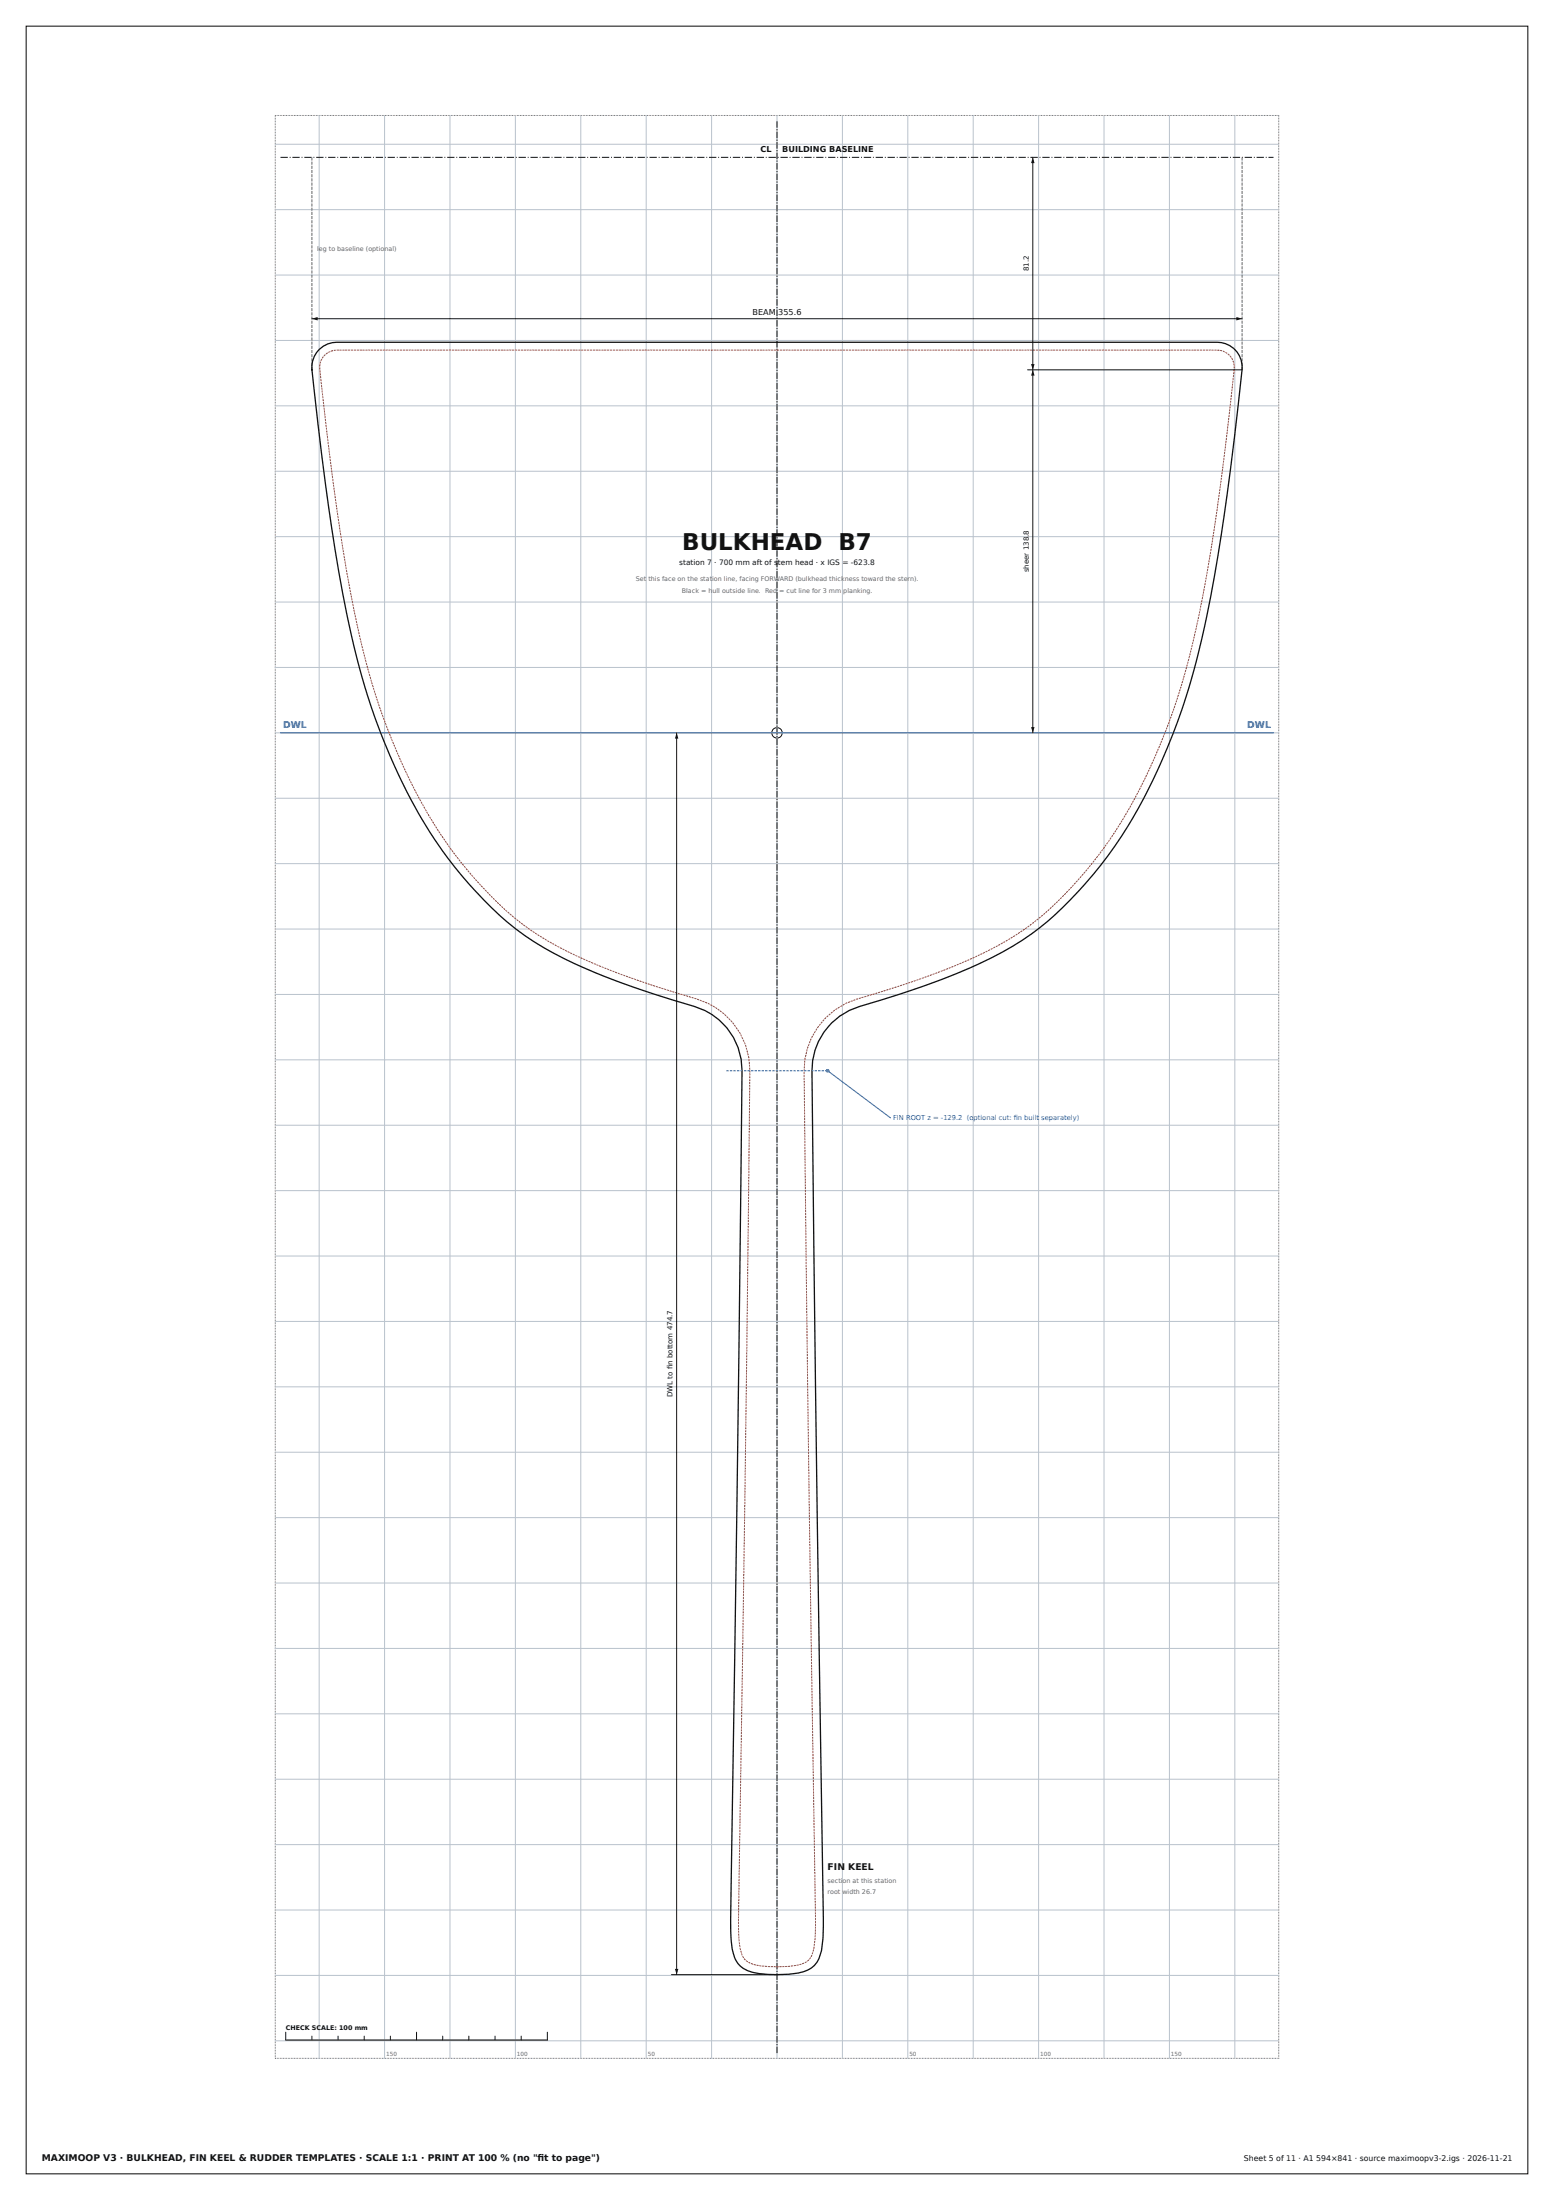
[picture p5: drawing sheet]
<svg xmlns="http://www.w3.org/2000/svg" width="594mm" height="841mm" viewBox="0 0 594 841" stroke-linecap="round" stroke-linejoin="round" font-family="sans-serif">
<path d="M10 10h574v821h-574z" fill="none" stroke="#111" stroke-width=".4"/>
<path d="M105.2 44.1h383.6v742.8h-383.6z" fill="none" stroke="#666" stroke-width=".38" stroke-dasharray=".3 .3" stroke-linecap="butt"/>
<circle cx="316.4" cy="409.3" r=".5" fill="#1f5fa8" stroke="#1f5fa8" stroke-width=".38"/>
<g fill="#111">
<path d="M258 752.7h1.3l-.7 2.2z"/>
<path d="M258.6 280.1l.7 2.2h-1.3z"/>
</g>
<circle cx="297" cy="280.1" r="2" fill="none" stroke="#111" stroke-width=".38"/>
<g fill="#111">
<path d="M119.2 121.8l2.2-.6v1.3z"/>
<path d="M472.6 121.2l2.2 .6-2.2 .7z"/>
<path d="M394.1 277.9h1.3l-.6 2.2z"/>
<path d="M394.8 141.4l.6 2.2h-1.3z"/>
<path d="M394.1 139.2h1.3l-.6 2.2z"/>
<path d="M394.8 60.1l.6 2.2h-1.3z"/>
</g>
<g fill="none" stroke="#b9c2cc" stroke-width=".38">
<path d="M105.2 55.1h383.6M122 44.1v742.8M147 44.1v742.8M172 44.1v742.8M197 44.1v742.8M222 44.1v742.8M247 44.1v742.8M272 44.1v742.8M297 44.1v742.8M322 44.1v742.8M347 44.1v742.8M372 44.1v742.8"/>
<path d="M397 44.1v742.8M422 44.1v742.8M447 44.1v742.8M472 44.1v742.8M105.2 80.1h383.6M105.2 105.1h383.6M105.2 130.1h383.6M105.2 155.1h383.6M105.2 180.1h383.6M105.2 205.1h383.6M105.2 230.1h383.6M105.2 255.1h383.6"/>
<path d="M105.2 280.1h383.6M105.2 305.1h383.6M105.2 330.1h383.6M105.2 355.1h383.6M105.2 380.1h383.6M105.2 405.1h383.6M105.2 430.1h383.6M105.2 455.1h383.6M105.2 480.1h383.6M105.2 505.1h383.6M105.2 530.1h383.6M105.2 555.1h383.6"/>
<path d="M105.2 580.1h383.6M105.2 605.1h383.6M105.2 630.1h383.6M105.2 655.1h383.6M105.2 680.1h383.6M105.2 705.1h383.6M105.2 730.1h383.6M105.2 755.1h383.6M105.2 780.1h383.6"/>
</g>
<path d="M297 784.9v-738.8" fill="none" stroke="#111" stroke-width=".38" stroke-dasharray="2.5 .5 .5 .5" stroke-linecap="butt"/>
<path d="M107.2 280.1h379.6M316.4 409.3l24 18" fill="none" stroke="#1f5fa8" stroke-width=".38"/>
<path d="M107.2 60.1h379.6" fill="none" stroke="#111" stroke-width=".38" stroke-dasharray="2.8 .7 .4 .7" stroke-linecap="butt"/>
<path d="M119.2 141.4v-81.3M474.8 141.4v-81.3" fill="none" stroke="#666" stroke-width=".38" stroke-dasharray="1.2 .4" stroke-linecap="butt"/>
<path d="M122.1 133.5a9.5 9.5 0 0 1 6.6-2.7h336.6a9.6 9.6 0 0 1 9.5 10.6 948.6 948.6 0 0 1-14.4 98 237.1 237.1 0 0 1-34.2 83.9 150.7 150.7 0 0 1-31.9 33.7 172.1 172.1 0 0 1-43 20.6l-22.7 7.1a25.6 25.6 0 0 0-18.2 24.6l2 170.3 2.3 153.3a44.5 44.5 0 0 1-1.7 15.8 9.7 9.7 0 0 1-8 5.6 42.8 42.8 0 0 1-19.3-1 9.8 9.8 0 0 1-5.8-8.3l-.5-4.3-.1-7 2.4-158.4 1.9-166a25.6 25.6 0 0 0-18.3-24.6 280.5 280.5 0 0 1-54.1-20.6 109.8 109.8 0 0 1-32-26.2 186.7 186.7 0 0 1-33.9-58.1 310.6 310.6 0 0 1-15.9-61.5 1087.6 1087.6 0 0 1-10.2-78.6 9.7 9.7 0 0 1 2.9-6.2z" fill="none" stroke="#111" stroke-width=".5"/>
<path d="M122.2 141.2a6.6 6.6 0 0 1 6.6-7.4h336.4a6.6 6.6 0 0 1 6.6 7.4 919.5 919.5 0 0 1-15 100.8 232.4 232.4 0 0 1-33.1 79.6 147.7 147.7 0 0 1-31.1 33 169.2 169.2 0 0 1-42.3 20.1l-22.8 7.2a28.6 28.6 0 0 0-20.1 27.5l2 170.2 2.3 153.4a43.4 43.4 0 0 1-1.4 14.4 6.9 6.9 0 0 1-5.8 3.9 40.2 40.2 0 0 1-17.6-.8 6.8 6.8 0 0 1-4.1-6l-.4-4-.1-6.7 2.4-158.4 1.9-166.3a28.4 28.4 0 0 0-20.4-27.3 277.8 277.8 0 0 1-53.6-20.3 106.8 106.8 0 0 1-31.1-25.6 183.7 183.7 0 0 1-33.4-57.2 307.7 307.7 0 0 1-15.7-61 1182.6 1182.6 0 0 1-10.2-76.5" fill="none" stroke="#c0392b" stroke-width=".38" stroke-dasharray=".8 .3" stroke-linecap="butt"/>
<path d="M277.6 409.3h38.8" fill="none" stroke="#1f5fa8" stroke-width=".38" stroke-dasharray=".9 .4" stroke-linecap="butt"/>
<g fill="none" stroke="#111" stroke-width=".38">
<path d="M394.8 60.1v220M119.2 121.8h355.6M392.8 141.4h82M258.6 280.1v474.8M256.6 754.9h40.4M109.2 776.9v3M119.2 778.4v1.5M129.2 778.4v1.5M139.2 778.4v1.5M149.2 778.4v1.5M159.2 776.9v3M169.2 778.4v1.5"/>
<path d="M179.2 778.4v1.5M189.2 778.4v1.5M199.2 778.4v1.5M209.2 776.9v3"/>
</g>
<path d="M109.2 779.9h100" fill="none" stroke="#111" stroke-width=".4"/>
<text font-size="8.8" fill="#111" x="260.8" y="210.1">BULKHEAD B7</text>
<g font-size="3.5" fill="#1f5fa8">
<text x="108.2" y="278.3">DWL</text>
<text x="476.8" y="278.3">DWL</text>
</g>
<g font-size="3.5" fill="#111">
<text x="316.4" y="714.9">FIN KEEL</text>
<text x="16" y="826">MAXIMOOP V3 · BULKHEAD, FIN KEEL &amp; RUDDER TEMPLATES · SCALE 1:1 · PRINT AT 100 % (no &quot;ft to page&quot;)</text>
<text x="205.4" y="826">i</text>
</g>
<g font-size="3.1" fill="#111">
<text x="290.7" y="58.2">CL</text>
<text x="299" y="58.2">BUILDING BASELINE</text>
<text x="287.6" y="120.3">BEAM 355.6</text>
</g>
<text font-size="3" fill="#111" x="475.5" y="826">Sheet 5 of 11 · A1 594×841 · source maximoopv3-2.igs · 2026-11-21</text>
<text font-size="2.8" fill="#111" x="259.7" y="216.1">station 7 · 700 mm aft of stem head · x IGS = -623.8</text>
<g font-size="2.7" fill="#111">
<text x="393.2" y="103.8" transform="rotate(-90 393.2 103.8)">81.2</text>
<text x="393.2" y="218.8" transform="rotate(-90 393.2 218.8)">sheer 138.8</text>
<text x="257.1" y="523.5" transform="rotate(-90 257.1 523.5)">i</text>
<text x="257.1" y="534.1" transform="rotate(-90 257.1 534.1)">DWL to fn bottom 474.7</text>
</g>
<g font-size="2.6" fill="#1f5fa8">
<text x="341.4" y="428">FIN ROOT z = -129.2 (optional cut: fn built separately)</text>
<text x="387.5" y="428">i</text>
</g>
<g font-size="2.4" fill="#666">
<text x="121.2" y="96.1">leg to baseline (optional)</text>
<text x="243.1" y="222.1">Set this face on the station line, facing FORWARD (bulkhead thickness toward the stern).</text>
<text x="260.6" y="226.6">Black = hull outside line. Red = cut line for 3 mm planking.</text>
<text x="316.4" y="719.9">section at this station</text>
<text x="316.4" y="723.9">root width 26.7</text>
</g>
<text font-size="2.4" fill="#111" x="109.2" y="775.9">CHECK SCALE: 100 mm</text>
<g font-size="2.2" fill="#666">
<text x="147.6" y="785.9">150</text>
<text x="197.6" y="785.9">100</text>
<text x="247.6" y="785.9">50</text>
<text x="347.6" y="785.9">50</text>
<text x="397.6" y="785.9">100</text>
<text x="447.6" y="785.9">150</text>
</g>
</svg>
